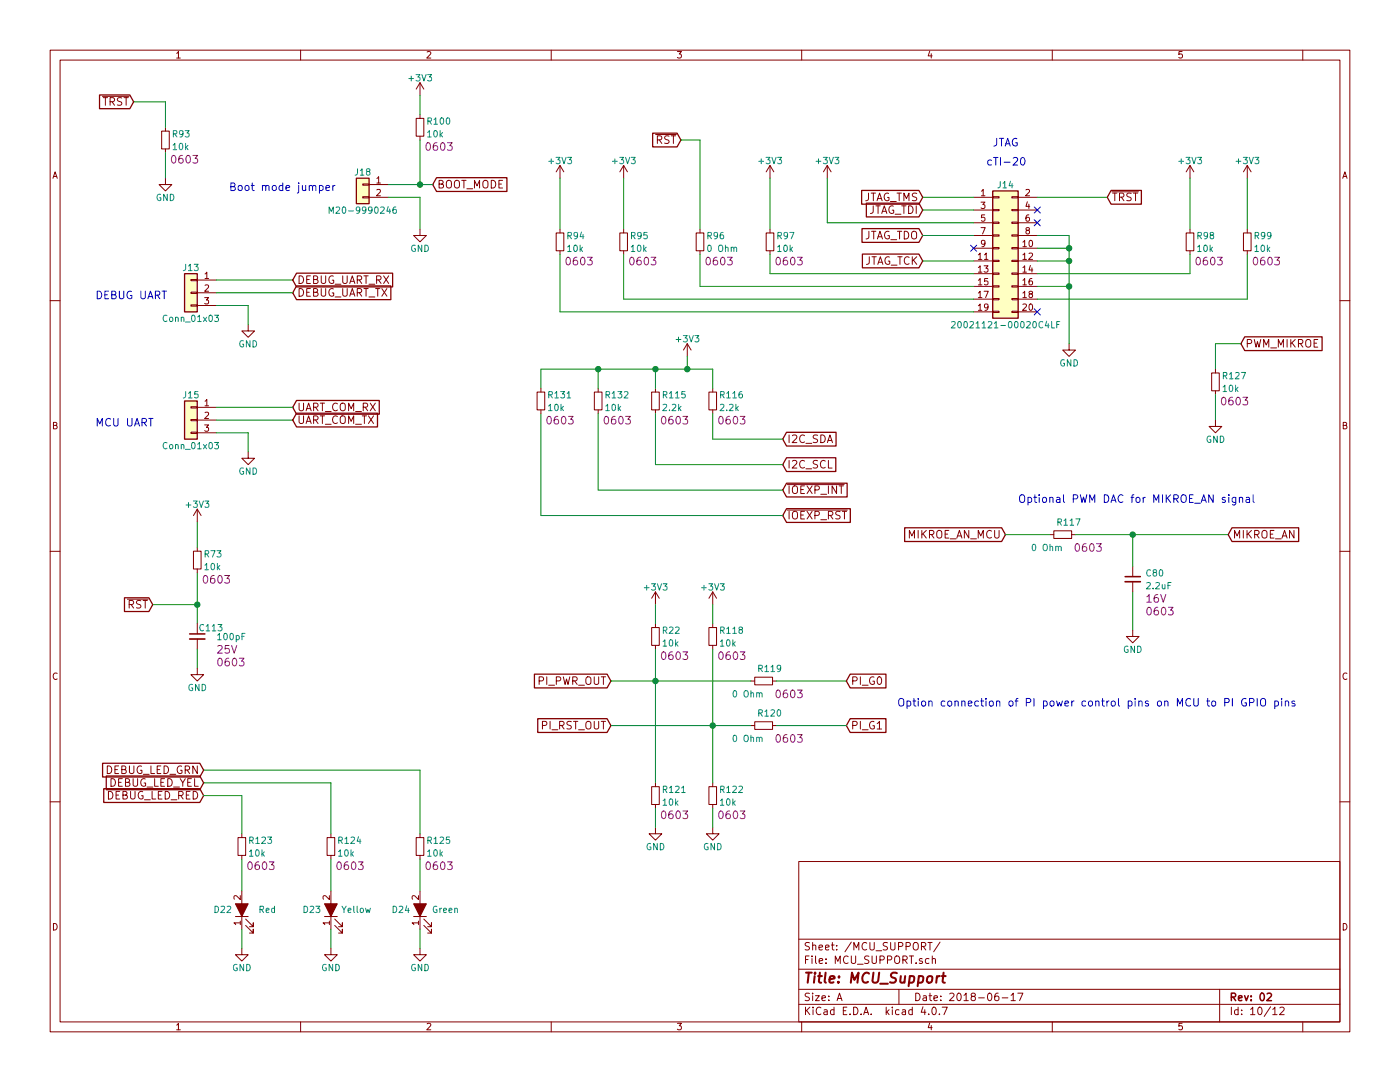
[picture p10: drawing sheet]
EESchema Schematic File Version 2
LIBS:power
LIBS:device
LIBS:switches
LIBS:relays
LIBS:motors
LIBS:transistors
LIBS:conn
LIBS:linear
LIBS:regul
LIBS:74xx
LIBS:cmos4000
LIBS:adc-dac
LIBS:memory
LIBS:xilinx
LIBS:microcontrollers
LIBS:dsp
LIBS:microchip
LIBS:analog_switches
LIBS:motorola
LIBS:texas
LIBS:intel
LIBS:audio
LIBS:interface
LIBS:digital-audio
LIBS:philips
LIBS:display
LIBS:cypress
LIBS:siliconi
LIBS:opto
LIBS:atmel
LIBS:contrib
LIBS:valves
LIBS:74xgxx
LIBS:ac-dc
LIBS:actel
LIBS:allegro
LIBS:Altera
LIBS:analog_devices
LIBS:battery_management
LIBS:bbd
LIBS:bosch
LIBS:brooktre
LIBS:cmos_ieee
LIBS:dc-dc
LIBS:diode
LIBS:elec-unifil
LIBS:ESD_Protection
LIBS:ftdi
LIBS:gennum
LIBS:graphic_symbols
LIBS:hc11
LIBS:infineon
LIBS:intersil
LIBS:ir
LIBS:Lattice
LIBS:leds
LIBS:LEM
LIBS:logic_programmable
LIBS:maxim
LIBS:mechanical
LIBS:microchip_dspic33dsc
LIBS:microchip_pic10mcu
LIBS:microchip_pic12mcu
LIBS:microchip_pic16mcu
LIBS:microchip_pic18mcu
LIBS:microchip_pic24mcu
LIBS:microchip_pic32mcu
LIBS:modules
LIBS:motor_drivers
LIBS:msp430
LIBS:nordicsemi
LIBS:nxp
LIBS:nxp_armmcu
LIBS:onsemi
LIBS:Oscillators
LIBS:Power_Management
LIBS:powerint
LIBS:pspice
LIBS:references
LIBS:rfcom
LIBS:RFSolutions
LIBS:sensors
LIBS:silabs
LIBS:stm8
LIBS:stm32
LIBS:supertex
LIBS:transf
LIBS:triac_thyristor
LIBS:ttl_ieee
LIBS:video
LIBS:wiznet
LIBS:Worldsemi
LIBS:Xicor
LIBS:zetex
LIBS:Symbols_DCDC-ACDC-Converter_RevC_20Jul2012
LIBS:Symbols_EN60617_13Mar2013
LIBS:Symbols_EN60617-10_HF-Radio_DRAFT_12Sep2013
LIBS:Symbols_ICs-Diskrete_RevD10
LIBS:Symbols_ICs-Opto_RevB_16Sep2013
LIBS:Symbols_Microcontroller_Philips-NXP_RevA_06Oct2013
LIBS:Symbols_Socket-DIN41612_RevA
LIBS:Symbols_Transformer-Diskrete_RevA
LIBS:SymbolsSimilarEN60617+oldDIN617-RevE8
LIBS:dk_Addressable-Specialty
LIBS:dk_Alarms-Buzzers-and-Sirens
LIBS:dk_Automotive-Relays
LIBS:dk_Balun
LIBS:dk_Barrel-Audio-Connectors
LIBS:dk_Battery-Holders-Clips-Contacts
LIBS:dk_Clock-Timing-Clock-Generators-PLLs-Frequency-Synthesizers
LIBS:dk_Clock-Timing-Programmable-Timers-and-Oscillators
LIBS:dk_Clock-Timing-Real-Time-Clocks
LIBS:dk_Coaxial-Connectors-RF
LIBS:dk_Current-Transducers
LIBS:dk_Data-Acquisition-ADCs-DACs-Special-Purpose
LIBS:dk_Data-Acquisition-Analog-to-Digital-Converters-ADC
LIBS:dk_Data-Acquisition-Digital-Potentiometers
LIBS:dk_Data-Acquisition-Digital-to-Analog-Converters-DAC
LIBS:dk_Data-Acquisition-Touch-Screen-Controllers
LIBS:dk_DC-DC-Converters
LIBS:dk_Digital-Isolators
LIBS:dk_Diodes-Bridge-Rectifiers
LIBS:dk_Diodes-Rectifiers-Arrays
LIBS:dk_Diodes-Rectifiers-Single
LIBS:dk_Diodes-Zener-Single
LIBS:dk_Display-Modules-LCD-OLED-Graphic
LIBS:dk_Display-Modules-LED-Character-and-Numeric
LIBS:dk_D-Sub-Connectors
LIBS:dk_Embedded-Microcontrollers
LIBS:dk_Encoders
LIBS:dk_Evaluation-Boards-Sensors
LIBS:dk_Ferrite-Beads-and-Chips
LIBS:dk_Fixed-Inductors
LIBS:dk_Fuses
LIBS:dk_Gas-Sensors
LIBS:dk_Humidity-Moisture-Sensors
LIBS:dk_Image-Sensors-Camera
LIBS:dk_Infrared-UV-Visible-Emitters
LIBS:dk_Inrush-Current-Limiters-ICL
LIBS:dk_Interface-Analog-Switches-Multiplexers-Demultiplexers
LIBS:dk_Interface-Analog-Switches-Special-Purpose
LIBS:dk_Interface-Controllers
LIBS:dk_Interface-Drivers-Receivers-Transceivers
LIBS:dk_Interface-I-O-Expanders
LIBS:dk_Interface-Modules
LIBS:dk_Interface-Sensor-and-Detector-Interfaces
LIBS:dk_Interface-Sensor-Capacitive-Touch
LIBS:dk_Interface-Specialized
LIBS:dk_LED-Indication-Discrete
LIBS:dk_LEDs-Circuit-Board-Indicators-Arrays-Light-Bars-Bar-Graphs
LIBS:dk_Linear-Amplifiers-Audio
LIBS:dk_Linear-Amplifiers-Instrumentation-OP-Amps-Buffer-Amps
LIBS:dk_Linear-Comparators
LIBS:dk_Logic-Buffers-Drivers-Receivers-Transceivers
LIBS:dk_Logic-Flip-Flops
LIBS:dk_Logic-Gates-and-Inverters
LIBS:dk_Logic-Multivibrators
LIBS:dk_Logic-Shift-Registers
LIBS:dk_Logic-Signal-Switches-Multiplexers-Decoders
LIBS:dk_Logic-Translators-Level-Shifters
LIBS:dk_Magnetic-Sensors-Compass-Magnetic-Field-Modules
LIBS:dk_Magnetic-Sensors-Linear-Compass-ICs
LIBS:dk_Magnetic-Sensors-Switches-Solid-State
LIBS:dk_Memory
LIBS:dk_Memory-Connectors-PC-Card-Sockets
LIBS:dk_Microphones
LIBS:dk_Modular-Connectors-Jacks
LIBS:dk_Modular-Connectors-Jacks-With-Magnetics
LIBS:dk_Motion-Sensors-Accelerometers
LIBS:dk_Motion-Sensors-IMUs-Inertial-Measurement-Units
LIBS:dk_Motion-Sensors-Tilt-Switches
LIBS:dk_Navigation-Switches-Joystick
LIBS:dk_Optical-Sensors-Ambient-Light-IR-UV-Sensors
LIBS:dk_Optical-Sensors-Photo-Detectors-Remote-Receiver
LIBS:dk_Optical-Sensors-Photodiodes
LIBS:dk_Optical-Sensors-Phototransistors
LIBS:dk_Optical-Sensors-Reflective-Analog-Output
LIBS:dk_Optoisolators-Logic-Output
LIBS:dk_Optoisolators-Transistor-Photovoltaic-Output
LIBS:dk_Optoisolators-Triac-SCR-Output
LIBS:dk_Oscillators
LIBS:dk_PMIC-AC-DC-Converters-Offline-Switchers
LIBS:dk_PMIC-Battery-Chargers
LIBS:dk_PMIC-Battery-Management
LIBS:dk_PMIC-Current-Regulation-Management
LIBS:dk_PMIC-Full-Half-Bridge-Drivers
LIBS:dk_PMIC-Gate-Drivers
LIBS:dk_PMIC-LED-Drivers
LIBS:dk_PMIC-Motor-Drivers-Controllers
LIBS:dk_PMIC-OR-Controllers-Ideal-Diodes
LIBS:dk_PMIC-Power-Distribution-Switches-Load-Drivers
LIBS:dk_PMIC-Power-Management-Specialized
LIBS:dk_PMIC-RMS-to-DC-Converters
LIBS:dk_PMIC-Supervisors
LIBS:dk_PMIC-Thermal-Management
LIBS:dk_PMIC-V-F-and-F-V-Converters
LIBS:dk_PMIC-Voltage-Reference
LIBS:dk_PMIC-Voltage-Regulators-DC-DC-Switching-Controllers
LIBS:dk_PMIC-Voltage-Regulators-DC-DC-Switching-Regulators
LIBS:dk_PMIC-Voltage-Regulators-Linear
LIBS:dk_PMIC-Voltage-Regulators-Special-Purpose
LIBS:dk_Power-Relays-Over-2-Amps
LIBS:dk_Pressure-Sensors-Transducers
LIBS:dk_Programmable-Oscillators
LIBS:dk_Pushbutton-Switches
LIBS:dk_Rectangular-Connectors-Headers-Male-Pins
LIBS:dk_Reed-Relays
LIBS:dk_Resistor-Networks-Arrays
LIBS:dk_RF-Amplifiers
LIBS:dk_RF-Antennas
LIBS:dk_RF-Demodulators
LIBS:dk_RF-Detectors
LIBS:dk_RF-Evaluation-and-Development-Kits-Boards
LIBS:dk_RFID-RF-Access-Monitoring-ICs
LIBS:dk_RF-Receivers
LIBS:dk_RF-Switches
LIBS:dk_RF-Transceiver-ICs
LIBS:dk_RF-Transceiver-Modules
LIBS:dk_RF-Transmitters
LIBS:dk_Rotary-Potentiometers-Rheostats
LIBS:dk_Sensors-Transducers_Accessories
LIBS:dk_Signal-Relays-Up-to-2-Amps
LIBS:dk_Slide-Switches
LIBS:dk_Solid-State-Relays
LIBS:dk_Specialized-ICs
LIBS:dk_Specialized-Sensors
LIBS:dk_Surge-Suppression-ICs
LIBS:dk_Tactile-Switches
LIBS:dk_Temperature-Sensors-Analog-and-Digital-Output
LIBS:dk_Thermal-Cutoffs-Thermal-Fuses
LIBS:dk_Thyristors-DIACs-SIDACs
LIBS:dk_Thyristors-SCRs
LIBS:dk_Thyristors-TRIACs
LIBS:dk_Toggle-Switches
LIBS:dk_Transistors-Bipolar-BJT-Arrays
LIBS:dk_Transistors-Bipolar-BJT-RF
LIBS:dk_Transistors-Bipolar-BJT-Single
LIBS:dk_Transistors-Bipolar-BJT-Single-Pre-Biased
LIBS:dk_Transistors-FETs-MOSFETs-Arrays
LIBS:dk_Transistors-FETs-MOSFETs-RF
LIBS:dk_Transistors-FETs-MOSFETs-Single
LIBS:dk_Transistors-JFETs
LIBS:dk_Trimmer-Potentiometers
LIBS:dk_TVS-Diodes
LIBS:dk_TVS-Mixed-Technology
LIBS:dk_USB-DVI-HDMI-Connectors
LIBS:CustomComponents
LIBS:TMS320F28027PTQR
LIBS:2920L200
LIBS:TMS320F28035PAGS
LIBS:1-1825027-1
LIBS:105133-0011
LIBS:614008235023
LIBS:NAS_Controller-cache
EELAYER 25 0
EELAYER END
$Descr A 11000 8500
encoding utf-8
Sheet 10 12
Title "MCU_Support"
Date "2018-06-17"
Rev "02"
Comp ""
Comment1 ""
Comment2 ""
Comment3 ""
Comment4 ""
$EndDescr
$Comp
L R_Small R93
U 1 1
P 1300 1100
F 0 "R93" H 1350 1150 50  0000 L CNN
F 1 "10k" H 1350 1050 50  0000 L CNN
F 2 "Resistors_SMD:R_0603" H 1300 1100 50  0001 C CNN
F 3 "" H 1300 1100 50  0001 C CNN
F 4 "0603" H 1450 950 60  0000 C CNN "Package"
	1    1300 1100
	1    0    0    -1  
$EndComp
$Comp
L GND #PWR0210
U 1 1
P 1300 1400
F 0 "#PWR0210" H 1300 1150 50  0001 C CNN
F 1 "GND" H 1300 1250 50  0000 C CNN
F 2 "" H 1300 1400 50  0001 C CNN
F 3 "" H 1300 1400 50  0001 C CNN
	1    1300 1400
	1    0    0    -1  
$EndComp
Text GLabel 1050 800  0    60   Input ~ 0
~TRST
Text Notes 750  2350 0    60   ~ 0
DEBUG UART
Text GLabel 2300 2300 2    60   Input ~ 0
DEBUG_UART_TX
Text GLabel 2300 2200 2    60   Input ~ 0
DEBUG_UART_RX
$Comp
L Conn_01x03 J13
U 1 1
P 1500 2300
F 0 "J13" H 1500 2500 50  0000 C CNN
F 1 "Conn_01x03" H 1500 2100 50  0000 C CNN
F 2 "Pin_Headers:Pin_Header_Straight_1x03_Pitch2.54mm_SMD_Pin1Right" H 1500 2300 50  0001 C CNN
F 3 "" H 1500 2300 50  0001 C CNN
	1    1500 2300
	-1   0    0    -1  
$EndComp
$Comp
L GND #PWR0211
U 1 1
P 1950 2550
F 0 "#PWR0211" H 1950 2300 50  0001 C CNN
F 1 "GND" H 1950 2400 50  0000 C CNN
F 2 "" H 1950 2550 50  0001 C CNN
F 3 "" H 1950 2550 50  0001 C CNN
	1    1950 2550
	1    0    0    -1  
$EndComp
Text Notes 750  3350 0    60   ~ 0
MCU UART
Text GLabel 2300 3200 2    60   Input ~ 0
UART_COM_RX
Text GLabel 2300 3300 2    60   Input ~ 0
UART_COM_TX
$Comp
L Conn_01x03 J15
U 1 1
P 1500 3300
F 0 "J15" H 1500 3500 50  0000 C CNN
F 1 "Conn_01x03" H 1500 3100 50  0000 C CNN
F 2 "Pin_Headers:Pin_Header_Straight_1x03_Pitch2.54mm_SMD_Pin1Right" H 1500 3300 50  0001 C CNN
F 3 "" H 1500 3300 50  0001 C CNN
	1    1500 3300
	-1   0    0    -1  
$EndComp
$Comp
L GND #PWR0212
U 1 1
P 1950 3550
F 0 "#PWR0212" H 1950 3300 50  0001 C CNN
F 1 "GND" H 1950 3400 50  0000 C CNN
F 2 "" H 1950 3550 50  0001 C CNN
F 3 "" H 1950 3550 50  0001 C CNN
	1    1950 3550
	1    0    0    -1  
$EndComp
$Comp
L Conn_01x02 J18
U 1 1
P 2850 1450
F 0 "J18" H 2850 1550 50  0000 C CNN
F 1 "M20-9990246" H 2850 1250 50  0000 C CNN
F 2 "Pin_Headers:Pin_Header_Straight_1x02_Pitch2.54mm" H 2850 1450 50  0001 C CNN
F 3 "" H 2850 1450 50  0001 C CNN
	1    2850 1450
	-1   0    0    -1  
$EndComp
$Comp
L GND #PWR0213
U 1 1
P 3300 1800
F 0 "#PWR0213" H 3300 1550 50  0001 C CNN
F 1 "GND" H 3300 1650 50  0000 C CNN
F 2 "" H 3300 1800 50  0001 C CNN
F 3 "" H 3300 1800 50  0001 C CNN
	1    3300 1800
	1    0    0    -1  
$EndComp
Text Notes 1800 1500 0    60   ~ 0
Boot mode jumper
Text GLabel 3400 1450 2    60   Input ~ 0
BOOT_MODE
$Comp
L R_Small R100
U 1 1
P 3300 1000
F 0 "R100" H 3350 1050 50  0000 L CNN
F 1 "10k" H 3350 950 50  0000 L CNN
F 2 "Resistors_SMD:R_0603" H 3300 1000 50  0001 C CNN
F 3 "" H 3300 1000 50  0001 C CNN
F 4 "0603" H 3450 850 60  0000 C CNN "Package"
	1    3300 1000
	1    0    0    -1  
$EndComp
$Comp
L +3V3 #PWR0214
U 1 1
P 3300 750
F 0 "#PWR0214" H 3300 600 50  0001 C CNN
F 1 "+3V3" H 3300 890 50  0000 C CNN
F 2 "" H 3300 750 50  0001 C CNN
F 3 "" H 3300 750 50  0001 C CNN
	1    3300 750 
	1    0    0    -1  
$EndComp
$Comp
L Conn_02x10_Odd_Even J14
U 1 1
P 7850 1950
F 0 "J14" H 7900 2450 50  0000 C CNN
F 1 "20021121-00020C4LF" H 7900 1350 50  0000 C CNN
F 2 "Socket_Strips:Socket_Strip_Straight_2x10_Pitch1.27mm_SMD" H 7850 1950 50  0001 C CNN
F 3 "" H 7850 1950 50  0001 C CNN
	1    7850 1950
	1    0    0    -1  
$EndComp
Text GLabel 7250 1550 0    60   Input ~ 0
JTAG_TMS
Text GLabel 8700 1550 2    60   Input ~ 0
~TRST
Text GLabel 7250 1650 0    60   Input ~ 0
JTAG_TDI
$Comp
L +3V3 #PWR0215
U 1 1
P 6500 1400
F 0 "#PWR0215" H 6500 1250 50  0001 C CNN
F 1 "+3V3" H 6500 1540 50  0000 C CNN
F 2 "" H 6500 1400 50  0001 C CNN
F 3 "" H 6500 1400 50  0001 C CNN
	1    6500 1400
	1    0    0    -1  
$EndComp
Text GLabel 7250 1850 0    60   Input ~ 0
JTAG_TDO
Text GLabel 7250 2050 0    60   Input ~ 0
JTAG_TCK
$Comp
L R_Small R97
U 1 1
P 6050 1900
F 0 "R97" H 6100 1950 50  0000 L CNN
F 1 "10k" H 6100 1850 50  0000 L CNN
F 2 "Resistors_SMD:R_0603" H 6050 1900 50  0001 C CNN
F 3 "" H 6050 1900 50  0001 C CNN
F 4 "0603" H 6200 1750 60  0000 C CNN "Package"
	1    6050 1900
	1    0    0    -1  
$EndComp
$Comp
L R_Small R95
U 1 1
P 4900 1900
F 0 "R95" H 4950 1950 50  0000 L CNN
F 1 "10k" H 4950 1850 50  0000 L CNN
F 2 "Resistors_SMD:R_0603" H 4900 1900 50  0001 C CNN
F 3 "" H 4900 1900 50  0001 C CNN
F 4 "0603" H 5050 1750 60  0000 C CNN "Package"
	1    4900 1900
	1    0    0    -1  
$EndComp
$Comp
L R_Small R94
U 1 1
P 4400 1900
F 0 "R94" H 4450 1950 50  0000 L CNN
F 1 "10k" H 4450 1850 50  0000 L CNN
F 2 "Resistors_SMD:R_0603" H 4400 1900 50  0001 C CNN
F 3 "" H 4400 1900 50  0001 C CNN
F 4 "0603" H 4550 1750 60  0000 C CNN "Package"
	1    4400 1900
	1    0    0    -1  
$EndComp
$Comp
L R_Small R98
U 1 1
P 9350 1900
F 0 "R98" H 9400 1950 50  0000 L CNN
F 1 "10k" H 9400 1850 50  0000 L CNN
F 2 "Resistors_SMD:R_0603" H 9350 1900 50  0001 C CNN
F 3 "" H 9350 1900 50  0001 C CNN
F 4 "0603" H 9500 1750 60  0000 C CNN "Package"
	1    9350 1900
	1    0    0    -1  
$EndComp
$Comp
L GND #PWR0216
U 1 1
P 8400 2700
F 0 "#PWR0216" H 8400 2450 50  0001 C CNN
F 1 "GND" H 8400 2550 50  0000 C CNN
F 2 "" H 8400 2700 50  0001 C CNN
F 3 "" H 8400 2700 50  0001 C CNN
	1    8400 2700
	1    0    0    -1  
$EndComp
$Comp
L +3V3 #PWR0217
U 1 1
P 6050 1400
F 0 "#PWR0217" H 6050 1250 50  0001 C CNN
F 1 "+3V3" H 6050 1540 50  0000 C CNN
F 2 "" H 6050 1400 50  0001 C CNN
F 3 "" H 6050 1400 50  0001 C CNN
	1    6050 1400
	1    0    0    -1  
$EndComp
$Comp
L +3V3 #PWR0218
U 1 1
P 4900 1400
F 0 "#PWR0218" H 4900 1250 50  0001 C CNN
F 1 "+3V3" H 4900 1540 50  0000 C CNN
F 2 "" H 4900 1400 50  0001 C CNN
F 3 "" H 4900 1400 50  0001 C CNN
	1    4900 1400
	1    0    0    -1  
$EndComp
$Comp
L +3V3 #PWR0219
U 1 1
P 4400 1400
F 0 "#PWR0219" H 4400 1250 50  0001 C CNN
F 1 "+3V3" H 4400 1540 50  0000 C CNN
F 2 "" H 4400 1400 50  0001 C CNN
F 3 "" H 4400 1400 50  0001 C CNN
	1    4400 1400
	1    0    0    -1  
$EndComp
Wire Wire Line
	1300 1400 1300 1200
Wire Wire Line
	1300 1000 1300 800 
Wire Wire Line
	1300 800  1050 800 
Wire Wire Line
	1700 2400 1950 2400
Wire Wire Line
	2300 2200 1700 2200
Wire Wire Line
	1700 2300 2300 2300
Wire Wire Line
	1950 2400 1950 2550
Wire Wire Line
	1700 3400 1950 3400
Wire Wire Line
	1700 3300 2300 3300
Wire Wire Line
	1700 3200 2300 3200
Wire Wire Line
	1950 3400 1950 3550
Wire Wire Line
	3300 1100 3300 1450
Wire Wire Line
	3050 1450 3400 1450
Wire Wire Line
	3050 1550 3300 1550
Wire Wire Line
	3300 1550 3300 1800
Connection ~ 3300 1450
Wire Wire Line
	3300 750  3300 900 
Wire Wire Line
	4400 1400 4400 1800
Wire Wire Line
	4900 1400 4900 1800
Wire Wire Line
	6050 1400 6050 1800
Wire Wire Line
	6500 1400 6500 1750
Wire Wire Line
	6500 1750 7650 1750
Wire Wire Line
	7650 1650 7250 1650
Wire Wire Line
	7250 1550 7650 1550
Wire Wire Line
	7250 1850 7650 1850
Wire Wire Line
	7250 2050 7650 2050
Wire Wire Line
	6050 2000 6050 2150
Wire Wire Line
	6050 2150 7650 2150
Wire Wire Line
	9350 2000 9350 2150
Wire Wire Line
	9350 2150 8150 2150
Wire Wire Line
	4900 2000 4900 2350
Wire Wire Line
	4400 2000 4400 2450
Wire Wire Line
	4400 2450 7650 2450
$Comp
L R_Small R96
U 1 1
P 5500 1900
F 0 "R96" H 5550 1950 50  0000 L CNN
F 1 "0 Ohm" H 5550 1850 50  0000 L CNN
F 2 "Resistors_SMD:R_0603" H 5500 1900 50  0001 C CNN
F 3 "" H 5500 1900 50  0001 C CNN
F 4 "0603" H 5650 1750 60  0000 C CNN "Package"
	1    5500 1900
	1    0    0    -1  
$EndComp
Text GLabel 1200 4750 0    60   Input ~ 0
~RST
Wire Wire Line
	5500 1100 5500 1800
Wire Wire Line
	5500 2000 5500 2250
Wire Wire Line
	5500 2250 7650 2250
Wire Wire Line
	4900 2350 7650 2350
Wire Wire Line
	8700 1550 8150 1550
Wire Wire Line
	8150 1850 8400 1850
Wire Wire Line
	8400 1850 8400 2700
Wire Wire Line
	8150 1950 8400 1950
Connection ~ 8400 1950
Wire Wire Line
	8150 2050 8400 2050
Connection ~ 8400 2050
Wire Wire Line
	8150 2250 8400 2250
Connection ~ 8400 2250
$Comp
L R_Small R99
U 1 1
P 9800 1900
F 0 "R99" H 9850 1950 50  0000 L CNN
F 1 "10k" H 9850 1850 50  0000 L CNN
F 2 "Resistors_SMD:R_0603" H 9800 1900 50  0001 C CNN
F 3 "" H 9800 1900 50  0001 C CNN
F 4 "0603" H 9950 1750 60  0000 C CNN "Package"
	1    9800 1900
	1    0    0    -1  
$EndComp
Wire Wire Line
	9800 2000 9800 2350
Wire Wire Line
	9800 2350 8150 2350
NoConn ~ 8150 2450
$Comp
L +3V3 #PWR0220
U 1 1
P 9350 1400
F 0 "#PWR0220" H 9350 1250 50  0001 C CNN
F 1 "+3V3" H 9350 1540 50  0000 C CNN
F 2 "" H 9350 1400 50  0001 C CNN
F 3 "" H 9350 1400 50  0001 C CNN
	1    9350 1400
	1    0    0    -1  
$EndComp
$Comp
L +3V3 #PWR0221
U 1 1
P 9800 1400
F 0 "#PWR0221" H 9800 1250 50  0001 C CNN
F 1 "+3V3" H 9800 1540 50  0000 C CNN
F 2 "" H 9800 1400 50  0001 C CNN
F 3 "" H 9800 1400 50  0001 C CNN
	1    9800 1400
	1    0    0    -1  
$EndComp
Wire Wire Line
	9800 1400 9800 1800
Wire Wire Line
	9350 1400 9350 1800
NoConn ~ 8150 1650
NoConn ~ 8150 1750
NoConn ~ 7650 1950
Text Notes 7800 1150 0    60   ~ 0
JTAG
Text Notes 7750 1300 0    60   ~ 0
cTI-20
$Comp
L R_Small R115
U 1 1
P 5150 3150
F 0 "R115" H 5200 3200 50  0000 L CNN
F 1 "2.2k" H 5200 3100 50  0000 L CNN
F 2 "Resistors_SMD:R_0603" H 5150 3150 50  0001 C CNN
F 3 "" H 5150 3150 50  0001 C CNN
F 4 "0603" H 5300 3000 60  0000 C CNN "Package"
	1    5150 3150
	1    0    0    -1  
$EndComp
$Comp
L R_Small R116
U 1 1
P 5600 3150
F 0 "R116" H 5650 3200 50  0000 L CNN
F 1 "2.2k" H 5650 3100 50  0000 L CNN
F 2 "Resistors_SMD:R_0603" H 5600 3150 50  0001 C CNN
F 3 "" H 5600 3150 50  0001 C CNN
F 4 "0603" H 5750 3000 60  0000 C CNN "Package"
	1    5600 3150
	1    0    0    -1  
$EndComp
$Comp
L +3V3 #PWR0222
U 1 1
P 5400 2800
F 0 "#PWR0222" H 5400 2650 50  0001 C CNN
F 1 "+3V3" H 5400 2940 50  0000 C CNN
F 2 "" H 5400 2800 50  0001 C CNN
F 3 "" H 5400 2800 50  0001 C CNN
	1    5400 2800
	1    0    0    -1  
$EndComp
Text GLabel 6150 3450 2    60   Input ~ 0
I2C_SDA
Text GLabel 6150 3650 2    60   Input ~ 0
I2C_SCL
Wire Wire Line
	6150 3450 5600 3450
Wire Wire Line
	5600 3450 5600 3250
Wire Wire Line
	6150 3650 5150 3650
Wire Wire Line
	5150 3650 5150 3250
Wire Wire Line
	5150 3050 5150 2900
Wire Wire Line
	4250 2900 5600 2900
Wire Wire Line
	5600 2900 5600 3050
Wire Wire Line
	5400 2800 5400 2900
Connection ~ 5400 2900
Text GLabel 7900 4200 0    60   Input ~ 0
MIKROE_AN_MCU
Text GLabel 9650 4200 2    60   Input ~ 0
MIKROE_AN
$Comp
L R_Small R117
U 1 1
P 8350 4200
F 0 "R117" V 8250 4150 50  0000 L CNN
F 1 "0 Ohm" V 8450 3950 50  0000 L CNN
F 2 "Resistors_SMD:R_0603" H 8350 4200 50  0001 C CNN
F 3 "" H 8350 4200 50  0001 C CNN
F 4 "0603" V 8450 4400 60  0000 C CNN "Package"
	1    8350 4200
	0    1    1    0   
$EndComp
$Comp
L C_Small C80
U 1 1
P 8900 4550
F 0 "C80" H 9000 4600 50  0000 L CNN
F 1 "2.2uF" H 9000 4500 50  0000 L CNN
F 2 "Capacitors_SMD:C_0603" H 8900 4550 50  0001 C CNN
F 3 "" H 8900 4550 50  0001 C CNN
F 4 "16V" H 9000 4400 60  0000 L CNN "Voltage"
F 5 "0603" H 9000 4300 60  0000 L CNN "Package"
	1    8900 4550
	1    0    0    -1  
$EndComp
Wire Wire Line
	8900 4650 8900 4950
$Comp
L GND #PWR0223
U 1 1
P 8900 4950
F 0 "#PWR0223" H 8900 4700 50  0001 C CNN
F 1 "GND" H 8900 4800 50  0000 C CNN
F 2 "" H 8900 4950 50  0001 C CNN
F 3 "" H 8900 4950 50  0001 C CNN
	1    8900 4950
	1    0    0    -1  
$EndComp
Wire Wire Line
	8250 4200 7900 4200
Wire Wire Line
	8450 4200 9650 4200
Wire Wire Line
	8900 4450 8900 4200
Connection ~ 8900 4200
Text Notes 8000 3950 0    60   ~ 0
Optional PWM DAC for MIKROE_AN signal
$Comp
L R_Small R22
U 1 1
P 5150 5000
F 0 "R22" H 5200 5050 50  0000 L CNN
F 1 "10k" H 5200 4950 50  0000 L CNN
F 2 "Resistors_SMD:R_0603" H 5150 5000 50  0001 C CNN
F 3 "" H 5150 5000 50  0001 C CNN
F 4 "0603" H 5300 4850 60  0000 C CNN "Package"
	1    5150 5000
	1    0    0    -1  
$EndComp
Text GLabel 4800 5350 0    60   Input ~ 0
PI_PWR_OUT
$Comp
L R_Small R119
U 1 1
P 6000 5350
F 0 "R119" V 5900 5300 50  0000 L CNN
F 1 "0 Ohm" V 6100 5100 50  0000 L CNN
F 2 "Resistors_SMD:R_0603" H 6000 5350 50  0001 C CNN
F 3 "" H 6000 5350 50  0001 C CNN
F 4 "0603" V 6100 5550 60  0000 C CNN "Package"
	1    6000 5350
	0    1    1    0   
$EndComp
Text GLabel 6650 5350 2    60   Input ~ 0
PI_G0
Wire Wire Line
	6650 5350 6100 5350
Wire Wire Line
	4800 5350 5900 5350
Wire Wire Line
	5150 5100 5150 6150
Connection ~ 5150 5350
$Comp
L +3V3 #PWR0224
U 1 1
P 5150 4750
F 0 "#PWR0224" H 5150 4600 50  0001 C CNN
F 1 "+3V3" H 5150 4890 50  0000 C CNN
F 2 "" H 5150 4750 50  0001 C CNN
F 3 "" H 5150 4750 50  0001 C CNN
	1    5150 4750
	1    0    0    -1  
$EndComp
Wire Wire Line
	5150 4750 5150 4900
$Comp
L R_Small R121
U 1 1
P 5150 6250
F 0 "R121" H 5200 6300 50  0000 L CNN
F 1 "10k" H 5200 6200 50  0000 L CNN
F 2 "Resistors_SMD:R_0603" H 5150 6250 50  0001 C CNN
F 3 "" H 5150 6250 50  0001 C CNN
F 4 "0603" H 5300 6100 60  0000 C CNN "Package"
	1    5150 6250
	1    0    0    -1  
$EndComp
$Comp
L R_Small R118
U 1 1
P 5600 5000
F 0 "R118" H 5650 5050 50  0000 L CNN
F 1 "10k" H 5650 4950 50  0000 L CNN
F 2 "Resistors_SMD:R_0603" H 5600 5000 50  0001 C CNN
F 3 "" H 5600 5000 50  0001 C CNN
F 4 "0603" H 5750 4850 60  0000 C CNN "Package"
	1    5600 5000
	1    0    0    -1  
$EndComp
$Comp
L R_Small R122
U 1 1
P 5600 6250
F 0 "R122" H 5650 6300 50  0000 L CNN
F 1 "10k" H 5650 6200 50  0000 L CNN
F 2 "Resistors_SMD:R_0603" H 5600 6250 50  0001 C CNN
F 3 "" H 5600 6250 50  0001 C CNN
F 4 "0603" H 5750 6100 60  0000 C CNN "Package"
	1    5600 6250
	1    0    0    -1  
$EndComp
$Comp
L GND #PWR0225
U 1 1
P 5150 6500
F 0 "#PWR0225" H 5150 6250 50  0001 C CNN
F 1 "GND" H 5150 6350 50  0000 C CNN
F 2 "" H 5150 6500 50  0001 C CNN
F 3 "" H 5150 6500 50  0001 C CNN
	1    5150 6500
	1    0    0    -1  
$EndComp
$Comp
L GND #PWR0226
U 1 1
P 5600 6500
F 0 "#PWR0226" H 5600 6250 50  0001 C CNN
F 1 "GND" H 5600 6350 50  0000 C CNN
F 2 "" H 5600 6500 50  0001 C CNN
F 3 "" H 5600 6500 50  0001 C CNN
	1    5600 6500
	1    0    0    -1  
$EndComp
Wire Wire Line
	5600 6500 5600 6350
Wire Wire Line
	5150 6500 5150 6350
Text GLabel 4800 5700 0    60   Input ~ 0
PI_RST_OUT
$Comp
L R_Small R120
U 1 1
P 6000 5700
F 0 "R120" V 5900 5650 50  0000 L CNN
F 1 "0 Ohm" V 6100 5450 50  0000 L CNN
F 2 "Resistors_SMD:R_0603" H 6000 5700 50  0001 C CNN
F 3 "" H 6000 5700 50  0001 C CNN
F 4 "0603" V 6100 5900 60  0000 C CNN "Package"
	1    6000 5700
	0    1    1    0   
$EndComp
Text GLabel 6650 5700 2    60   Input ~ 0
PI_G1
Wire Wire Line
	4800 5700 5900 5700
Wire Wire Line
	6100 5700 6650 5700
Wire Wire Line
	5600 5100 5600 6150
Connection ~ 5600 5700
$Comp
L +3V3 #PWR0227
U 1 1
P 5600 4750
F 0 "#PWR0227" H 5600 4600 50  0001 C CNN
F 1 "+3V3" H 5600 4890 50  0000 C CNN
F 2 "" H 5600 4750 50  0001 C CNN
F 3 "" H 5600 4750 50  0001 C CNN
	1    5600 4750
	1    0    0    -1  
$EndComp
Wire Wire Line
	5600 4750 5600 4900
Text Notes 7050 5550 0    60   ~ 0
Option connection of PI power control pins on MCU to PI GPIO pins
Text GLabel 1600 6050 0    60   Input ~ 0
DEBUG_LED_GRN
$Comp
L R_Small R123
U 1 1
P 1900 6650
F 0 "R123" H 1950 6700 50  0000 L CNN
F 1 "10k" H 1950 6600 50  0000 L CNN
F 2 "Resistors_SMD:R_0603" H 1900 6650 50  0001 C CNN
F 3 "" H 1900 6650 50  0001 C CNN
F 4 "0603" H 2050 6500 60  0000 C CNN "Package"
	1    1900 6650
	1    0    0    -1  
$EndComp
$Comp
L LED_ALT D22
U 1 1
P 1900 7150
F 0 "D22" V 1900 7300 50  0000 C CNN
F 1 "Red" V 1900 6950 50  0000 C CNN
F 2 "LEDs:LED_0603_HandSoldering" H 1900 7150 50  0001 C CNN
F 3 "" H 1900 7150 50  0001 C CNN
	1    1900 7150
	0    -1   -1   0   
$EndComp
$Comp
L LED_ALT D23
U 1 1
P 2600 7150
F 0 "D23" V 2600 7300 50  0000 C CNN
F 1 "Yellow" V 2600 6950 50  0000 C CNN
F 2 "LEDs:LED_0603_HandSoldering" H 2600 7150 50  0001 C CNN
F 3 "" H 2600 7150 50  0001 C CNN
	1    2600 7150
	0    -1   -1   0   
$EndComp
$Comp
L LED_ALT D24
U 1 1
P 3300 7150
F 0 "D24" V 3300 7300 50  0000 C CNN
F 1 "Green" V 3300 6950 50  0000 C CNN
F 2 "LEDs:LED_0603_HandSoldering" H 3300 7150 50  0001 C CNN
F 3 "" H 3300 7150 50  0001 C CNN
	1    3300 7150
	0    -1   -1   0   
$EndComp
Text GLabel 1600 6150 0    60   Input ~ 0
DEBUG_LED_YEL
Text GLabel 1600 6250 0    60   Input ~ 0
DEBUG_LED_RED
$Comp
L R_Small R124
U 1 1
P 2600 6650
F 0 "R124" H 2650 6700 50  0000 L CNN
F 1 "10k" H 2650 6600 50  0000 L CNN
F 2 "Resistors_SMD:R_0603" H 2600 6650 50  0001 C CNN
F 3 "" H 2600 6650 50  0001 C CNN
F 4 "0603" H 2750 6500 60  0000 C CNN "Package"
	1    2600 6650
	1    0    0    -1  
$EndComp
$Comp
L R_Small R125
U 1 1
P 3300 6650
F 0 "R125" H 3350 6700 50  0000 L CNN
F 1 "10k" H 3350 6600 50  0000 L CNN
F 2 "Resistors_SMD:R_0603" H 3300 6650 50  0001 C CNN
F 3 "" H 3300 6650 50  0001 C CNN
F 4 "0603" H 3450 6500 60  0000 C CNN "Package"
	1    3300 6650
	1    0    0    -1  
$EndComp
$Comp
L GND #PWR0228
U 1 1
P 1900 7450
F 0 "#PWR0228" H 1900 7200 50  0001 C CNN
F 1 "GND" H 1900 7300 50  0000 C CNN
F 2 "" H 1900 7450 50  0001 C CNN
F 3 "" H 1900 7450 50  0001 C CNN
	1    1900 7450
	1    0    0    -1  
$EndComp
$Comp
L GND #PWR0229
U 1 1
P 2600 7450
F 0 "#PWR0229" H 2600 7200 50  0001 C CNN
F 1 "GND" H 2600 7300 50  0000 C CNN
F 2 "" H 2600 7450 50  0001 C CNN
F 3 "" H 2600 7450 50  0001 C CNN
	1    2600 7450
	1    0    0    -1  
$EndComp
$Comp
L GND #PWR0230
U 1 1
P 3300 7450
F 0 "#PWR0230" H 3300 7200 50  0001 C CNN
F 1 "GND" H 3300 7300 50  0000 C CNN
F 2 "" H 3300 7450 50  0001 C CNN
F 3 "" H 3300 7450 50  0001 C CNN
	1    3300 7450
	1    0    0    -1  
$EndComp
Wire Wire Line
	3300 7450 3300 7300
Wire Wire Line
	2600 7450 2600 7300
Wire Wire Line
	1900 7450 1900 7300
Wire Wire Line
	1900 7000 1900 6750
Wire Wire Line
	2600 7000 2600 6750
Wire Wire Line
	3300 7000 3300 6750
Wire Wire Line
	1900 6550 1900 6250
Wire Wire Line
	1900 6250 1600 6250
Wire Wire Line
	2600 6550 2600 6150
Wire Wire Line
	2600 6150 1600 6150
Wire Wire Line
	3300 6550 3300 6050
Wire Wire Line
	3300 6050 1600 6050
$Comp
L R_Small R127
U 1 1
P 9550 3000
F 0 "R127" H 9600 3050 50  0000 L CNN
F 1 "10k" H 9600 2950 50  0000 L CNN
F 2 "Resistors_SMD:R_0603" H 9550 3000 50  0001 C CNN
F 3 "" H 9550 3000 50  0001 C CNN
F 4 "0603" H 9700 2850 60  0000 C CNN "Package"
	1    9550 3000
	1    0    0    -1  
$EndComp
Text GLabel 9750 2700 2    60   Input ~ 0
PWM_MIKROE
$Comp
L GND #PWR0231
U 1 1
P 9550 3300
F 0 "#PWR0231" H 9550 3050 50  0001 C CNN
F 1 "GND" H 9550 3150 50  0000 C CNN
F 2 "" H 9550 3300 50  0001 C CNN
F 3 "" H 9550 3300 50  0001 C CNN
	1    9550 3300
	1    0    0    -1  
$EndComp
Wire Wire Line
	9550 3300 9550 3100
Wire Wire Line
	9550 2900 9550 2700
Wire Wire Line
	9550 2700 9750 2700
$Comp
L R_Small R132
U 1 1
P 4700 3150
F 0 "R132" H 4750 3200 50  0000 L CNN
F 1 "10k" H 4750 3100 50  0000 L CNN
F 2 "Resistors_SMD:R_0603" H 4700 3150 50  0001 C CNN
F 3 "" H 4700 3150 50  0001 C CNN
F 4 "0603" H 4850 3000 60  0000 C CNN "Package"
	1    4700 3150
	1    0    0    -1  
$EndComp
$Comp
L R_Small R131
U 1 1
P 4250 3150
F 0 "R131" H 4300 3200 50  0000 L CNN
F 1 "10k" H 4300 3100 50  0000 L CNN
F 2 "Resistors_SMD:R_0603" H 4250 3150 50  0001 C CNN
F 3 "" H 4250 3150 50  0001 C CNN
F 4 "0603" H 4400 3000 60  0000 C CNN "Package"
	1    4250 3150
	1    0    0    -1  
$EndComp
Wire Wire Line
	4250 3050 4250 2900
Connection ~ 5150 2900
Wire Wire Line
	4700 3050 4700 2900
Connection ~ 4700 2900
Text GLabel 6150 3850 2    60   Input ~ 0
~IOEXP_INT
Text GLabel 6150 4050 2    60   Input ~ 0
~IOEXP_RST
Wire Wire Line
	4700 3250 4700 3850
Wire Wire Line
	4700 3850 6150 3850
Wire Wire Line
	4250 3250 4250 4050
Wire Wire Line
	4250 4050 6150 4050
$Comp
L R_Small R73
U 1 1
P 1550 4400
F 0 "R73" H 1600 4450 50  0000 L CNN
F 1 "10k" H 1600 4350 50  0000 L CNN
F 2 "Resistors_SMD:R_0603" H 1550 4400 50  0001 C CNN
F 3 "" H 1550 4400 50  0001 C CNN
F 4 "0603" H 1700 4250 60  0000 C CNN "Package"
	1    1550 4400
	1    0    0    -1  
$EndComp
$Comp
L +3V3 #PWR0232
U 1 1
P 1550 4100
F 0 "#PWR0232" H 1550 3950 50  0001 C CNN
F 1 "+3V3" H 1550 4240 50  0000 C CNN
F 2 "" H 1550 4100 50  0001 C CNN
F 3 "" H 1550 4100 50  0001 C CNN
	1    1550 4100
	1    0    0    -1  
$EndComp
Wire Wire Line
	1550 4100 1550 4300
Wire Wire Line
	1550 4500 1550 4900
Text GLabel 5350 1100 0    60   Input ~ 0
~RST
Wire Wire Line
	5350 1100 5500 1100
$Comp
L C_Small C113
U 1 1
P 1550 5000
F 0 "C113" H 1560 5070 50  0000 L CNN
F 1 "100pF" H 1700 5000 50  0000 L CNN
F 2 "Capacitors_SMD:C_0603" H 1550 5000 50  0001 C CNN
F 3 "" H 1550 5000 50  0001 C CNN
F 4 "25V" H 1700 4900 60  0000 L CNN "Voltage"
F 5 "0603" H 1700 4800 60  0000 L CNN "Package"
	1    1550 5000
	1    0    0    -1  
$EndComp
Wire Wire Line
	1550 5250 1550 5100
$Comp
L GND #PWR0233
U 1 1
P 1550 5250
F 0 "#PWR0233" H 1550 5000 50  0001 C CNN
F 1 "GND" H 1550 5100 50  0000 C CNN
F 2 "" H 1550 5250 50  0001 C CNN
F 3 "" H 1550 5250 50  0001 C CNN
	1    1550 5250
	1    0    0    -1  
$EndComp
Wire Wire Line
	1200 4750 1550 4750
Connection ~ 1550 4750
$EndSCHEMATC
